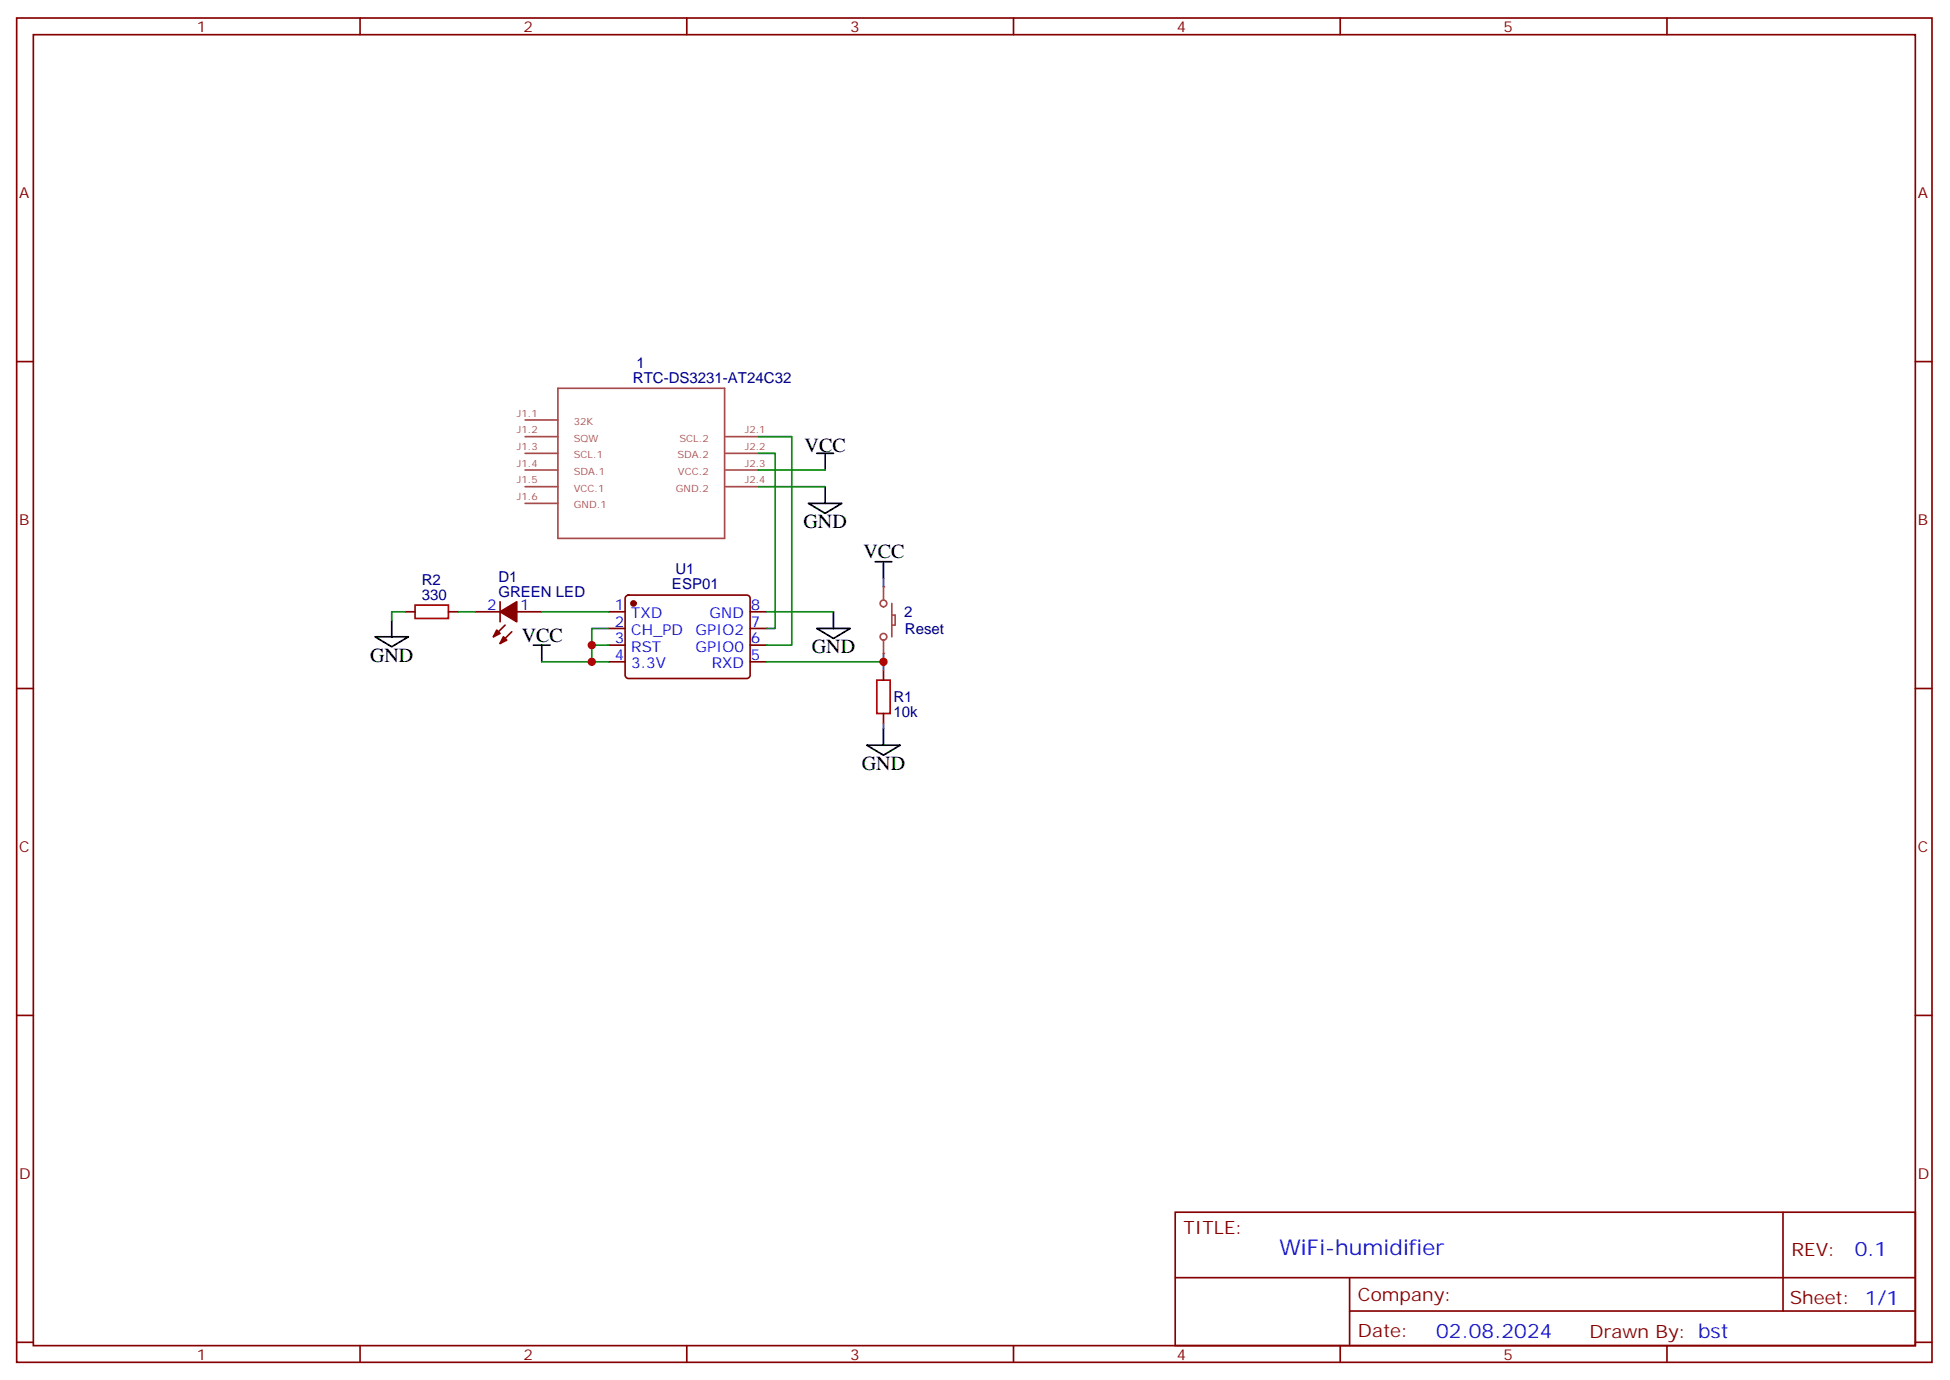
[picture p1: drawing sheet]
<svg xmlns="http://www.w3.org/2000/svg" width="413mm" height="292mm" viewBox="0 0 413 292" stroke-linecap="round" stroke-linejoin="round" font-family="sans-serif">
<g fill="none" stroke="#870000" stroke-width=".35">
<path d="M3.5 3.8h405.4v284.3h-405.4zM7.1 7.3h398.2v277.3h-398.2zM76.2 3.8v3.5M145.3 3.8v3.5M214.5 3.8v3.5M283.6 3.8v3.5M352.8 3.8v3.5M3.5 76.5h3.6M405.3 76.5h3.6M128.8 129.4h3.5M128.8 132.9h3.5M128.8 136.5h3.5"/>
<path d="M128.8 140h3.5M132.5 126.1l.5-.2h25a.71 .71 0 0 1 .7 .7v16.2a.76 .76 0 0 1-.7 .7h-25a.76 .76 0 0 1-.7-.7v-16.2zM158.7 129.4h3.6M158.7 132.9h3.6M158.7 136.5h3.6M158.7 140h3.6M3.5 145.6h3.6M405.3 145.6h3.6M3.5 214.8h3.6M405.3 214.8h3.6M248.7 256.4h156.6v28.2h-156.6zM377.3 256.4v20.9"/>
<path d="M248.7 270.2h156.5M285.6 277.3h119.6M285.6 270.2v14.2M3.5 283.9h3.6M76.2 284.6v3.5M145.3 284.6v3.5M214.5 284.6v3.5M283.6 284.6v3.5M352.8 284.6v3.5M405.3 283.9h3.6"/>
</g>
<circle cx="134.1" cy="127.6" r=".53" fill="#870000" stroke="#870000" stroke-width=".35"/>
<g fill="none" stroke="#a64a4a" stroke-width=".35">
<path d="M111.1 99.4h7M111.1 95.9h7M111.1 92.4h7M111.1 88.8h7M118.1 82.1h35.2v31.8h-35.2zM153.6 99.4h6.9M153.6 95.9h6.9M153.6 92.4h6.9M111.1 102.9h7M111.1 106.5h7M153.6 102.9h6.9M187 124.1v2.8"/>
<path d="M187 135.4v2.8M188.7 127.6v7.1M188.7 130.1h.7v2.1h-.7"/>
<circle cx="187" cy="127.6" r=".71"/>
<circle cx="187" cy="134.7" r=".71"/>
</g>
<g fill="#a64a4a">
<circle cx="187" cy="138.2" r=".18"/>
<circle cx="187" cy="124.1" r=".18"/>
</g>
<g fill="none" stroke="#000" stroke-width=".35">
<path d="M172.9 95.9h3.5M174.6 95.9v3.5M171.1 106.5h7.1l-3.6 2.1zM174.6 102.9v3.6M185.2 118.8h3.5M187 118.8v3.5M79.4 134.7h7l-3.5 2.1zM82.9 131.2v3.5M112.9 136.5h3.5M114.7 136.5v3.5M172.9 132.9h7l-3.5 2.1zM176.4 129.4v3.5"/>
<path d="M183.4 157.6h7.1l-3.5 2.1zM187 154.1v3.5"/>
</g>
<path d="M87.8 128h7.1v2.8h-7.1zM185.6 143.9h2.8v7h-2.8z" fill="none" stroke="#a10000" stroke-width=".35"/>
<path d="M85.7 129.4h2.1M94.9 129.4h2.1M100.5 129.4h5.3M105.8 127.3v4.2M106.9 132.2l-2.5 2.5M108.3 133.6l-2.5 2.5M109.4 129.4h5.3M187 141.7v2.2M187 150.9v2.1" fill="none" stroke="#870000" stroke-width=".35"/>
<g fill="none" stroke="#008700" stroke-width=".35">
<path d="M160.5 95.9h3.5v37h-1.7M160.5 92.4h7.1v44.1h-5.3M160.5 99.4h14.1M160.5 102.9h14.1M85.7 129.4h-2.8v1.8M97 129.4h3.5M114.7 140h14.1M114.7 129.4h14.1M125.2 136.5h3.6M128.8 132.9h-3.6v7.1M162.3 140h24.7M162.3 129.4h14.1"/>
<path d="M187 122.3v1.8M187 138.2v3.5M187 153v1.1"/>
</g>
<g fill="#870000" stroke="#870000" stroke-width=".35">
<path d="M105.8 129.4l3.6-2.1v4.2z"/>
<path d="M105.1 133.3l.7 .7-1.4 .7z"/>
<path d="M106.5 134.7l.7 .7-1.4 .7z"/>
</g>
<g fill="#c00">
<circle cx="187" cy="140" r=".88"/>
<circle cx="125.2" cy="140" r=".88"/>
<circle cx="125.2" cy="136.5" r=".88"/>
</g>
<text font-size="4.6" fill="#00f" x="270.8" y="265.4">WiFi-humidifier</text>
<g font-size="4.2">
<text x="170.3" y="95.6">VCC</text>
<text x="170" y="111.8">GND</text>
<text x="182.7" y="118.1">VCC</text>
<text x="110.4" y="135.7">VCC</text>
<text x="78.3" y="140">GND</text>
<text x="171.8" y="138.2">GND</text>
<text x="182.4" y="162.9">GND</text>
</g>
<g font-size="4.2" fill="#00f">
<text x="392.5" y="265.7">0.1</text>
<text x="304" y="283">02.08.2024</text>
</g>
<g font-size="3.9" fill="#800">
<text x="250.5" y="261">TITLE:</text>
<text x="379.1" y="265.7">REV:</text>
<text x="287.4" y="275.2">Company:</text>
<text x="378.7" y="275.8">Sheet: 1/1</text>
<text x="287.4" y="282.9">Date:</text>
<text x="336.4" y="282.9">Drawn By: bst</text>
</g>
<g font-size="3.2" fill="#800">
<text x="41.6" y="6.8">1</text>
<text x="110.8" y="6.8">2</text>
<text x="179.9" y="6.8">3</text>
<text x="249.1" y="6.8">4</text>
<text x="318.2" y="6.8">5</text>
<text x="4.1" y="41.9">A</text>
<text x="405.9" y="41.9">A</text>
<text x="4.1" y="111.1">B</text>
<text x="405.9" y="111.1">B</text>
<text x="4.1" y="180.2">C</text>
<text x="405.9" y="180.2">C</text>
<text x="4.1" y="249.3">D</text>
<text x="405.9" y="249.3">D</text>
<text x="41.6" y="287.6">1</text>
<text x="110.8" y="287.6">2</text>
<text x="179.9" y="287.6">3</text>
<text x="249.1" y="287.6">4</text>
<text x="318.2" y="287.6">5</text>
</g>
<g font-size="3.2" fill="#000080">
<text x="134.7" y="77.9">1</text>
<text x="134" y="81.1">RTC-DS3231-AT24C32</text>
<text x="89.3" y="123.8">R2</text>
<text x="105.5" y="123">D1</text>
<text x="142.2" y="124.7">ESP01</text>
<text x="142.9" y="121.5">U1</text>
<text x="89.3" y="126.9">330</text>
<text x="105.5" y="126.2">GREEN LED</text>
<text x="191.4" y="130.5">2</text>
<text x="191.5" y="134">Reset</text>
<text x="189.1" y="148.6">R1</text>
<text x="189.1" y="151.7">10k</text>
</g>
<g font-size="3.2" fill="#00f">
<text x="103.1" y="129">2</text>
<text x="110.1" y="129">1</text>
<text x="130.1" y="129">1</text>
<text x="133.6" y="130.8">TXD</text>
<text x="150.2" y="130.8">GND</text>
<text x="158.9" y="129">8</text>
<text x="130.1" y="132.6">2</text>
<text x="130.1" y="136.1">3</text>
<text x="133.6" y="134.3">CH_PD</text>
<text x="133.6" y="137.9">RST</text>
<text x="147.2" y="137.9">GPIO0</text>
<text x="147.2" y="134.3">GPIO2</text>
<text x="158.9" y="136.1">6</text>
<text x="158.9" y="132.6">7</text>
<text x="130.1" y="139.6">4</text>
<text x="133.6" y="141.4">3.3V</text>
<text x="150.6" y="141.4">RXD</text>
<text x="158.9" y="139.6">5</text>
</g>
<g font-size="2.1" fill="#a54b4b">
<text x="109.4" y="88.1">J1.1</text>
<text x="121.4" y="89.9">32K</text>
<text x="109.4" y="95.2">J1.3</text>
<text x="109.4" y="91.7">J1.2</text>
<text x="121.4" y="93.4">SQW</text>
<text x="143.8" y="93.4">SCL.2</text>
<text x="157.6" y="95.2">J2.2</text>
<text x="157.6" y="91.7">J2.1</text>
<text x="109.4" y="98.7">J1.4</text>
<text x="121.4" y="100.5">SDA.1</text>
<text x="121.4" y="96.9">SCL.1</text>
<text x="143.4" y="96.9">SDA.2</text>
<text x="143.5" y="100.5">VCC.2</text>
<text x="157.6" y="98.7">J2.3</text>
<text x="109.4" y="102.2">J1.5</text>
<text x="109.4" y="105.8">J1.6</text>
<text x="121.4" y="104">VCC.1</text>
<text x="121.4" y="107.5">GND.1</text>
<text x="143" y="104">GND.2</text>
<text x="157.6" y="102.2">J2.4</text>
</g>
</svg>
